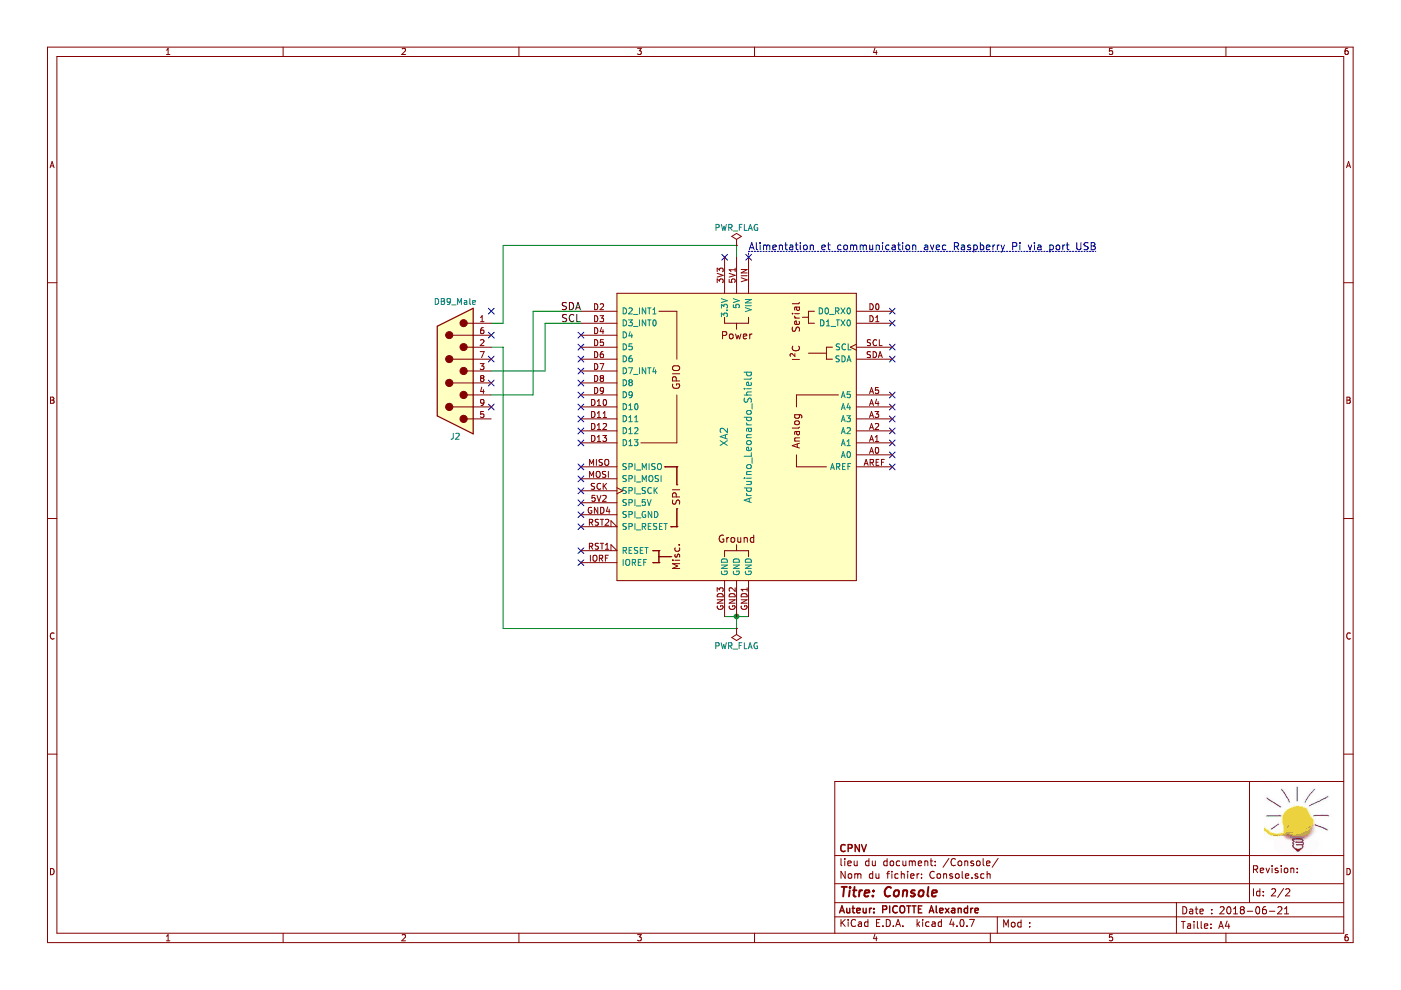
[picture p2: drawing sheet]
EESchema Schematic File Version 2
LIBS:power
LIBS:device
LIBS:switches
LIBS:relays
LIBS:motors
LIBS:transistors
LIBS:conn
LIBS:linear
LIBS:regul
LIBS:74xx
LIBS:cmos4000
LIBS:adc-dac
LIBS:memory
LIBS:xilinx
LIBS:microcontrollers
LIBS:dsp
LIBS:microchip
LIBS:analog_switches
LIBS:motorola
LIBS:texas
LIBS:intel
LIBS:audio
LIBS:interface
LIBS:digital-audio
LIBS:philips
LIBS:display
LIBS:cypress
LIBS:siliconi
LIBS:opto
LIBS:atmel
LIBS:contrib
LIBS:valves
LIBS:arduino
LIBS:Manette_arcade
EELAYER 25 0
EELAYER END
$Descr A4 11693 8268
encoding utf-8
Sheet 2 2
Title "Console"
Date "2018-06-21"
Rev ""
Comp "CPNV"
Comment1 "PICOTTE Alexandre"
Comment2 ""
Comment3 ""
Comment4 ""
$EndDescr
NoConn ~ 7450 3300
NoConn ~ 7450 3400
NoConn ~ 7450 3500
NoConn ~ 7450 3600
NoConn ~ 7450 3700
NoConn ~ 7450 3800
NoConn ~ 7450 3900
NoConn ~ 7450 3000
NoConn ~ 7450 2900
NoConn ~ 7450 2700
NoConn ~ 7450 2600
NoConn ~ 4850 3900
NoConn ~ 4850 4000
NoConn ~ 4850 4100
NoConn ~ 4850 4200
NoConn ~ 4850 4300
NoConn ~ 4850 4400
NoConn ~ 4850 4600
NoConn ~ 4850 4700
NoConn ~ 4850 3700
NoConn ~ 4850 3600
NoConn ~ 4850 3500
NoConn ~ 4850 3400
NoConn ~ 4850 3300
NoConn ~ 4850 3200
NoConn ~ 4850 3100
NoConn ~ 4850 3000
NoConn ~ 4850 2900
NoConn ~ 4850 2800
NoConn ~ 6050 2150
Wire Wire Line
	6150 2150 6150 2050
Wire Wire Line
	6150 2050 4200 2050
Wire Wire Line
	4200 2050 4200 2700
Wire Wire Line
	4200 2700 4100 2700
Wire Wire Line
	6050 5150 6250 5150
Wire Wire Line
	4200 2900 4200 5250
Wire Wire Line
	4200 2900 4100 2900
Connection ~ 6150 5150
Wire Wire Line
	4200 5250 6150 5250
Wire Wire Line
	6150 5250 6150 5150
Wire Wire Line
	4100 3300 4450 3300
Wire Wire Line
	4450 3300 4450 2600
Wire Wire Line
	4450 2600 4850 2600
Wire Wire Line
	4100 3100 4550 3100
Wire Wire Line
	4550 3100 4550 2700
Wire Wire Line
	4550 2700 4850 2700
NoConn ~ 4100 3400
NoConn ~ 4100 3200
NoConn ~ 4100 3000
NoConn ~ 4100 2800
NoConn ~ 4100 2600
Text Notes 6250 2100 0    60   ~ 0
Alimentation et communication avec Raspberry Pi via port USB
$Comp
L PWR_FLAG #FLG3
U 1 1
P 6150 2050
F 0 "#FLG3" H 6150 2125 50  0001 C CNN
F 1 "PWR_FLAG" H 6150 2200 50  0000 C CNN
F 2 "" H 6150 2050 50  0001 C CNN
F 3 "" H 6150 2050 50  0001 C CNN
	1    6150 2050
	1    0    0    -1  
$EndComp
$Comp
L PWR_FLAG #FLG4
U 1 1
P 6150 5250
F 0 "#FLG4" H 6150 5325 50  0001 C CNN
F 1 "PWR_FLAG" H 6150 5400 50  0000 C CNN
F 2 "" H 6150 5250 50  0001 C CNN
F 3 "" H 6150 5250 50  0001 C CNN
	1    6150 5250
	-1   0    0    1   
$EndComp
$Comp
L Arduino_Leonardo_Shield XA2
U 1 1
P 6150 3650
F 0 "XA2" V 6250 3650 60  0000 C CNN
F 1 "Arduino_Leonardo_Shield" V 6050 3650 60  0000 C CNN
F 2 "" H 7950 7400 60  0001 C CNN
F 3 "" H 7950 7400 60  0001 C CNN
	1    6150 3650
	-1   0    0    -1  
$EndComp
Text Label 4850 2600 2    60   ~ 0
SDA
Text Label 4850 2700 2    60   ~ 0
SCL
NoConn ~ 6250 2150
Wire Notes Line
	6250 2150 6250 2100
Wire Notes Line
	6250 2100 9150 2100
$Comp
L DB9_Male J2
U 1 1
P 3800 3100
F 0 "J2" H 3800 3650 50  0000 C CNN
F 1 "DB9_Male" H 3800 2525 50  0000 C CNN
F 2 "" H 3800 3100 50  0001 C CNN
F 3 "" H 3800 3100 50  0001 C CNN
	1    3800 3100
	-1   0    0    1   
$EndComp
$EndSCHEMATC
